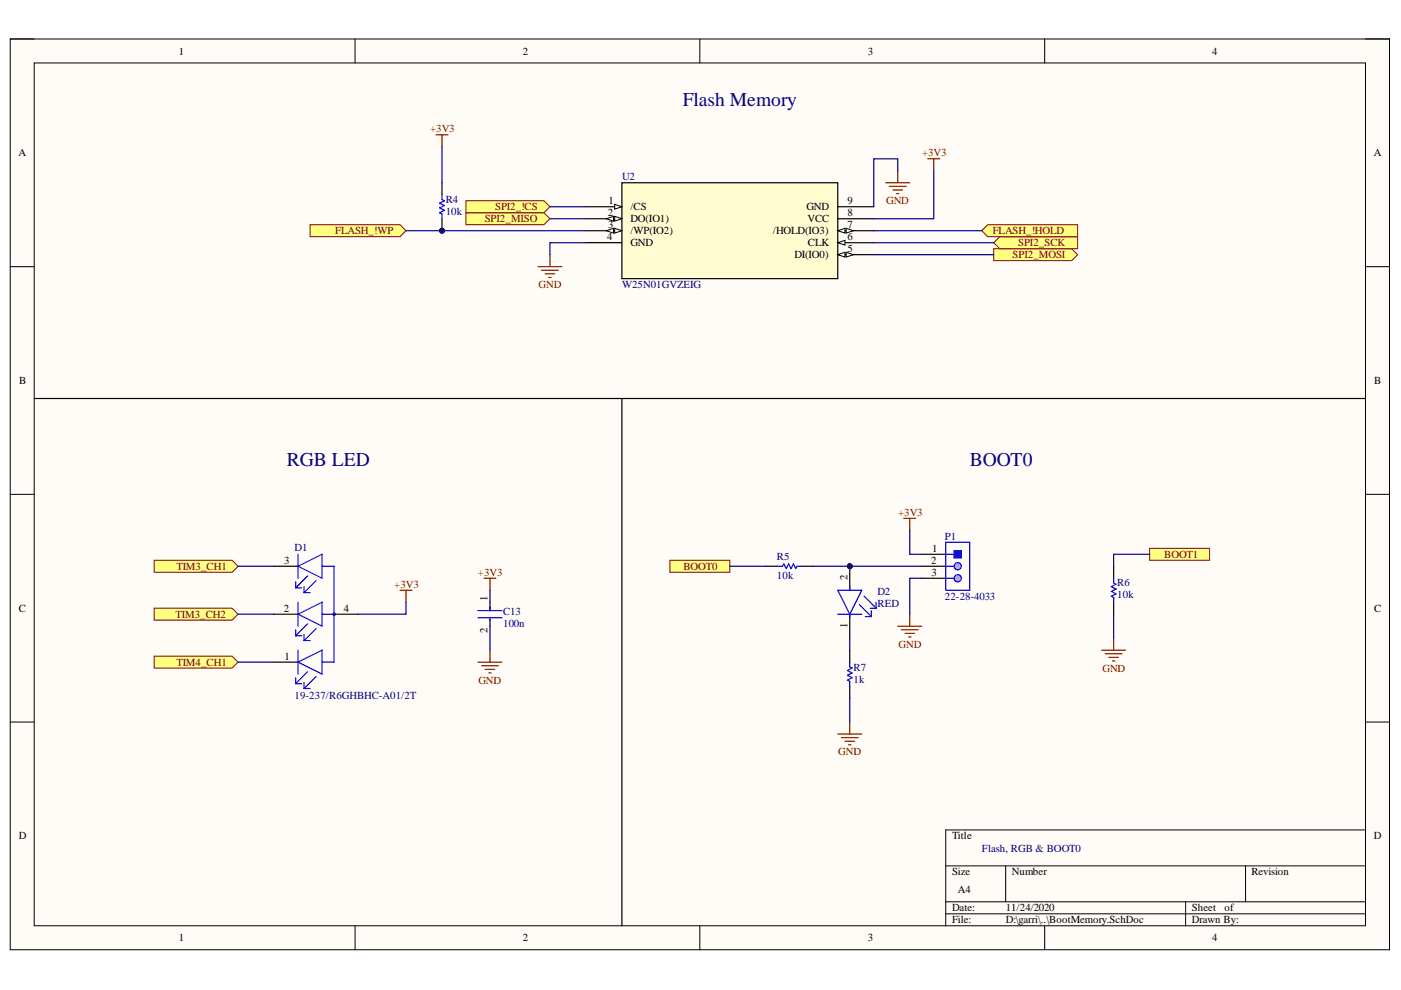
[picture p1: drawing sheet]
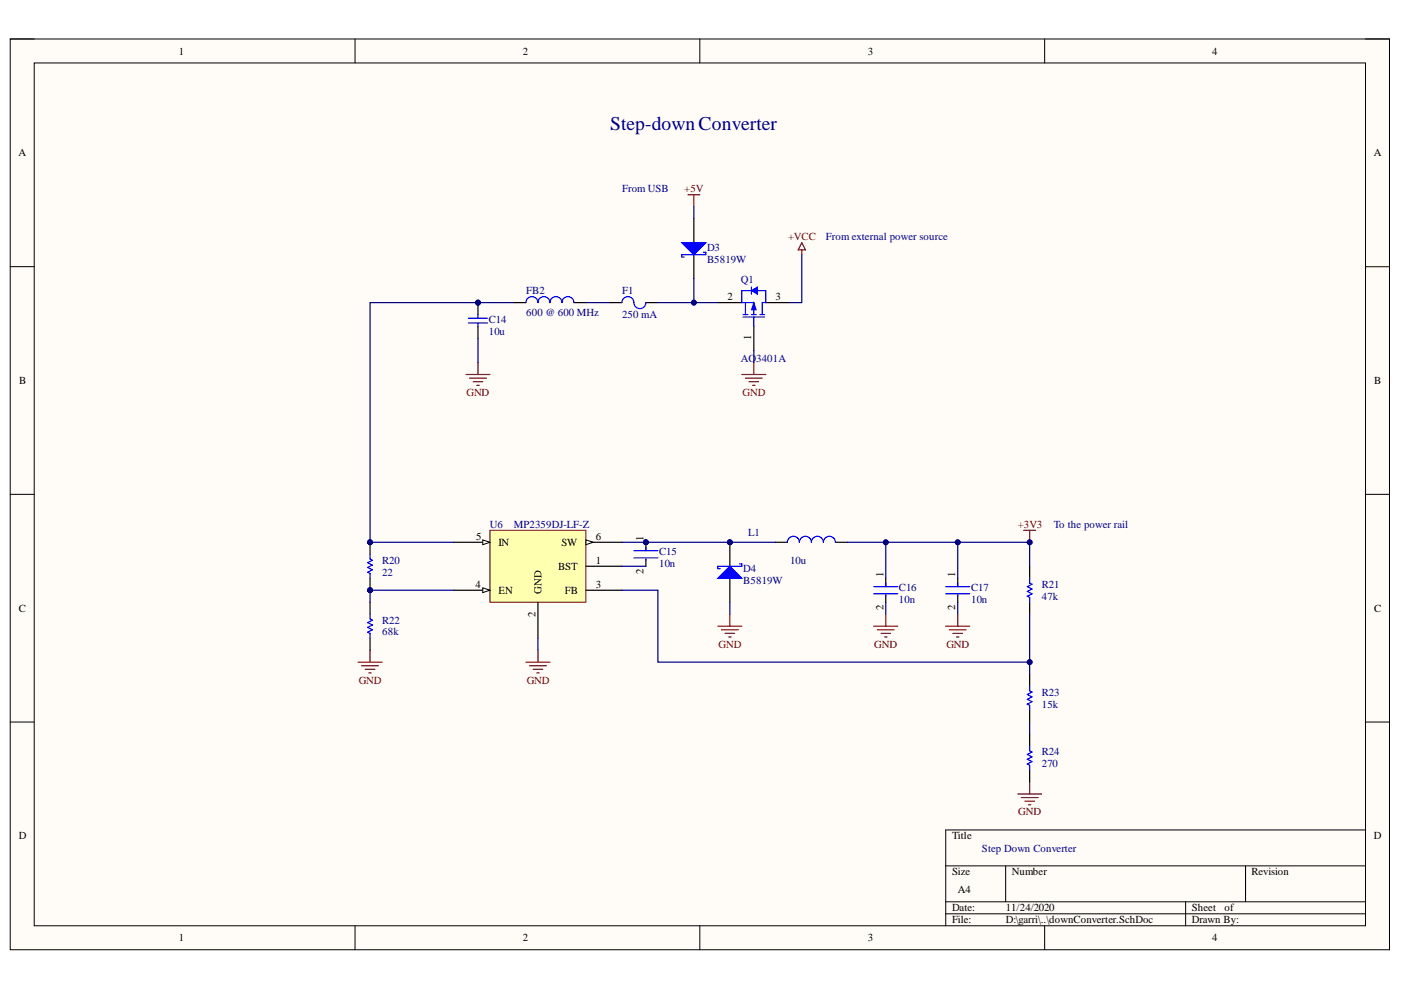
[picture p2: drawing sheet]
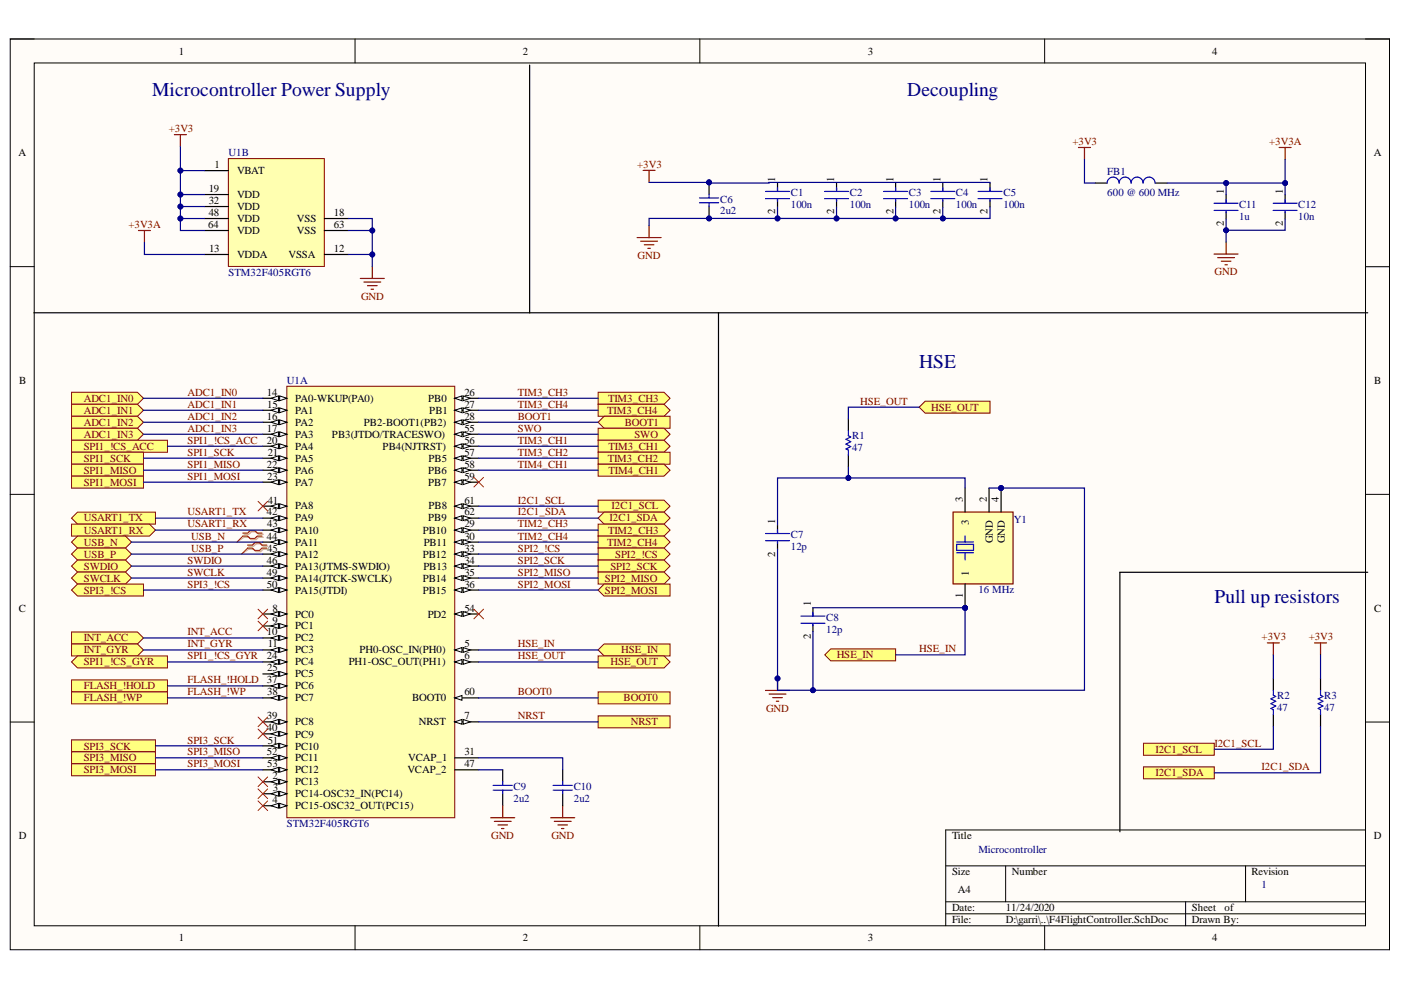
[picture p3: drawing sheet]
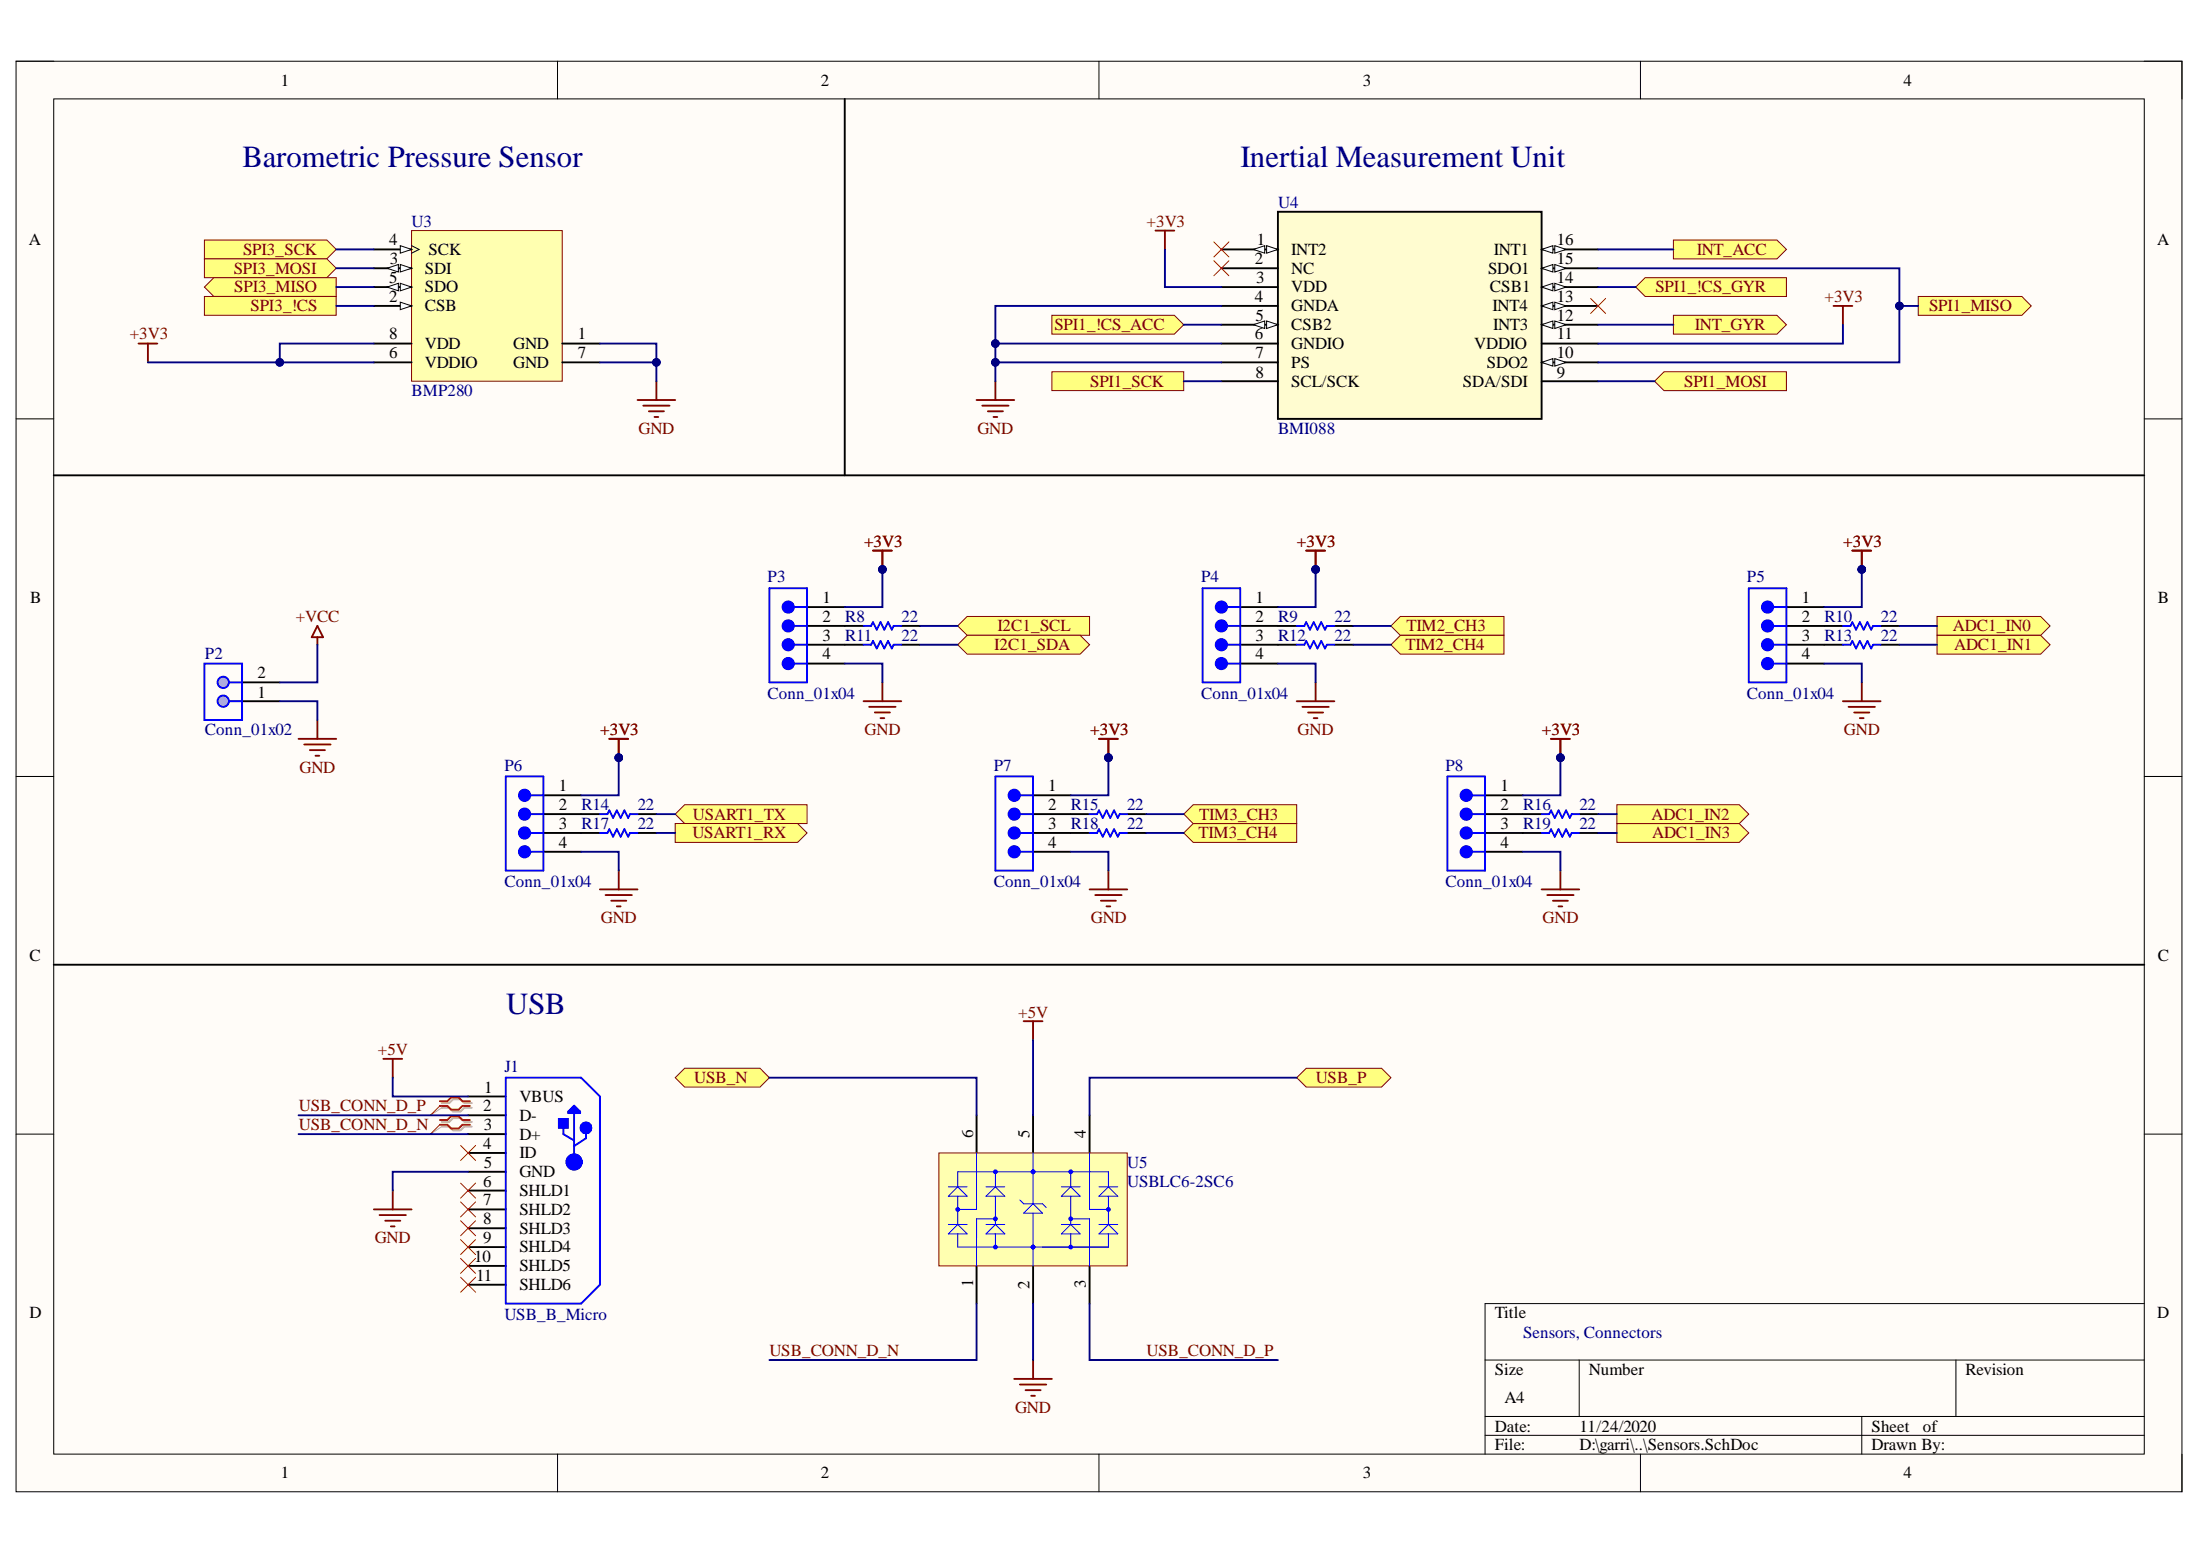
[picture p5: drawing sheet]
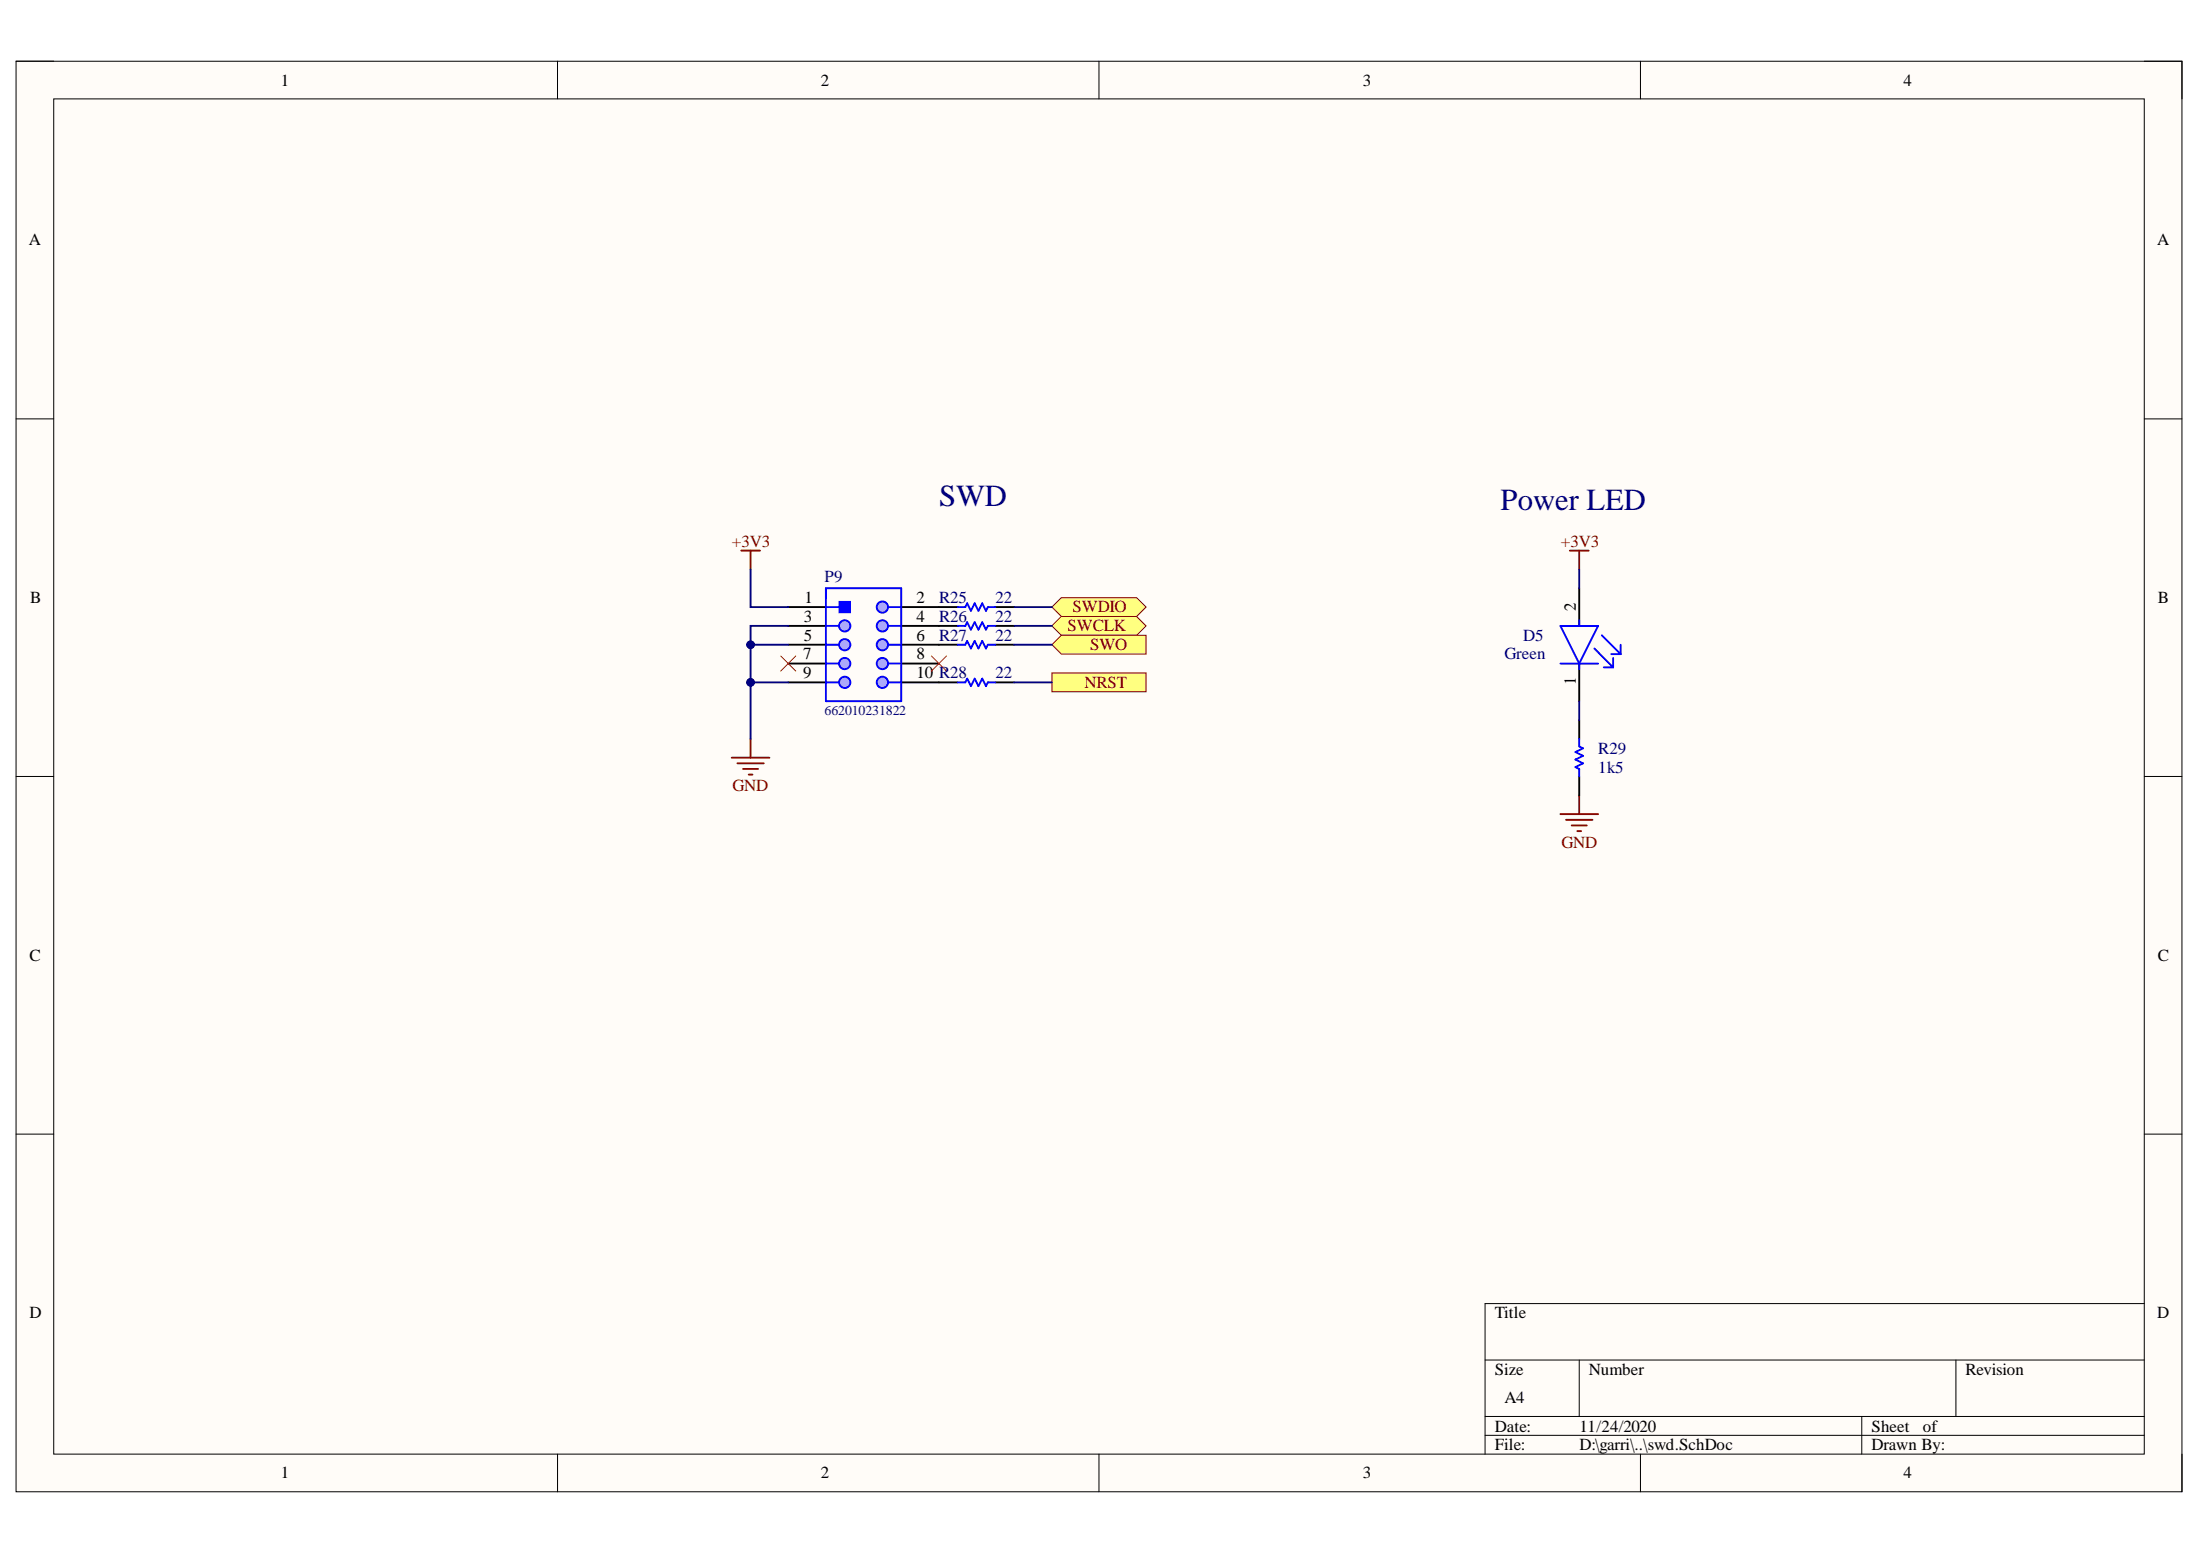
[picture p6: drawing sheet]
# Altium project F4_Flight_Controller.PrjPcb
6 sheets, 73 parts. Net scope: flat (ports and power ports of the same name join across sheets).
Board file: PCB1.PcbDoc
Sheets:
  Index.SchDoc
    Boot and Flash = BootMemory.SchDoc
    Sensors = Sensors.SchDoc
    Flight Controller = F4FlightController.SchDoc
    Step Down Converter = downConverter.SchDoc
    SWD = swd.SchDoc

## Sheet Index.SchDoc
size A4

### Sub-sheets
Boot and Flash = BootMemory.SchDoc: no entries
Flight Controller = F4FlightController.SchDoc: no entries
Sensors = Sensors.SchDoc: no entries
Step Down Converter = downConverter.SchDoc: no entries
SWD = swd.SchDoc: no entries

## Sheet BootMemory.SchDoc
size A4

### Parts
C13  100n  [Capacitor 0402]
D1  19-237/R6GHBHC-A01/2T  [19337R6GHBHCA012T]
D2  RED  [FP-LTST-C190GKT-MFG]
P1  22-28-4033  [HDRV10W90P254_1X3_1270X483X840P]
R4  10k  [Resistor 0402]
R5  10k  [Resistor 0402]
R6  10k  [Resistor 0402]
R7  1k  [Resistor 0402]
U2  W25N01GVZEIG  [SON127P800X600X80-9N-D]

### Ports
BOOT0, BOOT1, FLASH_!HOLD (in), FLASH_!WP (in), SPI2_!CS (in), SPI2_MISO (in), SPI2_MOSI (out), SPI2_SCK (in), TIM3_CH1 (in), TIM3_CH2 (in), TIM4_CH1 (in)

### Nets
+3V3: C13.1 D1.4(COMMON_ANODE) P1.1 R4.2 U2.8(VCC)
GND: C13.2 P1.3 R6.2 R7.2 U2.4(GND) U2.9(GND)
BOOT0: R5.2 ; port BOOT0
BOOT1: R6.1 ; port BOOT1
FLASH_!HOLD: U2.7(/HOLD(IO3)) ; port FLASH_!HOLD
FLASH_!WP: R4.1 U2.3(/WP(IO2)) ; port FLASH_!WP
SPI2_!CS: U2.1(/CS) ; port SPI2_!CS
SPI2_MISO: U2.2(DO(IO1)) ; port SPI2_MISO
SPI2_MOSI: U2.5(DI(IO0)) ; port SPI2_MOSI
SPI2_SCK: U2.6(CLK) ; port SPI2_SCK
TIM3_CH1: D1.3(BLUE_C) ; port TIM3_CH1
TIM3_CH2: D1.2(GREEN_C) ; port TIM3_CH2
TIM4_CH1: D1.1(RED_C) ; port TIM4_CH1
NetD2_1: D2.1(C) R7.1
NetD2_2: D2.2(A) P1.2 R5.1

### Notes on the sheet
- Flash Memory
- RGB LED
- BOOT0
- Flash, RGB & BOOT0

## Sheet Sensors.SchDoc
size A4

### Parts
J1  USB_B_Micro  [MOLX-105133-0001_V]
P2  Conn_01x02  [HDRV10W90P254_1X2_1270X483X840P]
P3  Conn_01x04  [HDRV10W90P254_1X4_1270X483X840P]
P4  Conn_01x04  [HDRV10W90P254_1X4_1270X483X840P]
P5  Conn_01x04  [HDRV10W90P254_1X4_1270X483X840P]
P6  Conn_01x04  [HDRV10W90P254_1X4_1270X483X840P]
P7  Conn_01x04  [HDRV10W90P254_1X4_1270X483X840P]
P8  Conn_01x04  [HDRV10W90P254_1X4_1270X483X840P]
R8  22  [Resistor 0402]
R9  22  [Resistor 0402]
R10  22  [Resistor 0402]
R11  22  [Resistor 0402]
R12  22  [Resistor 0402]
R13  22  [Resistor 0402]
R14  22  [Resistor 0402]
R15  22  [Resistor 0402]
R16  22  [Resistor 0402]
R17  22  [Resistor 0402]
R18  22  [Resistor 0402]
R19  22  [Resistor 0402]
U3  BMP280  [8-PIN-METAL-LID-LGA]
U4  BMI088  [BMI088]
U5  USBLC6-2SC6  [SOT95P280X145-6N]

### Ports
ADC1_IN0 (out), ADC1_IN1 (out), ADC1_IN2 (out), ADC1_IN3 (out), I2C1_SCL (in), I2C1_SDA (bidir), INT_ACC (out), INT_GYR (out), SPI1_!CS_ACC (in), SPI1_!CS_GYR (in), SPI1_MISO (out), SPI1_MOSI (in), SPI1_SCK, SPI3_!CS, SPI3_MISO (out), SPI3_MOSI (in), SPI3_SCK (in), TIM2_CH3 (in), TIM2_CH4 (in), TIM3_CH3 (in), TIM3_CH4 (in), USART1_RX (out), USART1_TX (in), USB_N (bidir), USB_P (bidir)

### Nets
+3V3: P3.1 P4.1 P5.1 P6.1 P7.1 P8.1 U3.6(VDDIO) U3.8(VDD) U4.3(VDD) U4.11(VDDIO)
+5V: J1.1(VBUS) U5.5(VBUS)
+VCC: P2.2
GND: J1.5(GND) P2.1 P3.4 P4.4 P5.4 P6.4 P7.4 P8.4 U3.1(GND) U3.7(GND) U4.4(GNDA) U4.6(GNDIO) U4.7(PS) U5.2(GND)
ADC1_IN0: R10.1 ; port ADC1_IN0
ADC1_IN1: R13.1 ; port ADC1_IN1
ADC1_IN2: R16.1 ; port ADC1_IN2
ADC1_IN3: R19.1 ; port ADC1_IN3
I2C1_SCL: R8.1 ; port I2C1_SCL
I2C1_SDA: R11.1 ; port I2C1_SDA
INT_ACC: U4.16(INT1) ; port INT_ACC
INT_GYR: U4.12(INT3) ; port INT_GYR
SPI1_!CS_ACC: U4.5(CSB2) ; port SPI1_!CS_ACC
SPI1_!CS_GYR: U4.14(CSB1) ; port SPI1_!CS_GYR
SPI1_MISO: U4.10(SDO2) U4.15(SDO1) ; port SPI1_MISO
SPI1_MOSI: U4.9(SDA/SDI) ; port SPI1_MOSI
SPI1_SCK: U4.8(SCL/SCK) ; port SPI1_SCK
SPI3_!CS: U3.2(CSB) ; port SPI3_!CS
SPI3_MISO: U3.5(SDO) ; port SPI3_MISO
SPI3_MOSI: U3.3(SDI) ; port SPI3_MOSI
SPI3_SCK: U3.4(SCK) ; port SPI3_SCK
TIM2_CH3: R9.1 ; port TIM2_CH3
TIM2_CH4: R12.1 ; port TIM2_CH4
TIM3_CH3: R15.1 ; port TIM3_CH3
TIM3_CH4: R18.1 ; port TIM3_CH4
USART1_RX: R17.1 ; port USART1_RX
USART1_TX: R14.1 ; port USART1_TX
USB_CONN_D_N: J1.3(D+) U5.1(I/O_1)
USB_CONN_D_P: J1.2(D-) U5.3(I/O_2)
USB_N: U5.6(I/O_4) ; port USB_N
USB_P: U5.4(I/O_3) ; port USB_P
NetP3_2: P3.2 R8.2
NetP3_3: P3.3 R11.2
NetP4_2: P4.2 R9.2
NetP4_3: P4.3 R12.2
NetP5_2: P5.2 R10.2
NetP5_3: P5.3 R13.2
NetP6_2: P6.2 R14.2
NetP6_3: P6.3 R17.2
NetP7_2: P7.2 R15.2
NetP7_3: P7.3 R18.2
NetP8_2: P8.2 R16.2
NetP8_3: P8.3 R19.2

Not connected (* = marked no-connect by the designer): J1 4(ID)* 6(SHLD1)* 7(SHLD2)* 8(SHLD3)* 9(SHLD4)* 10(SHLD5)* 11(SHLD6)*; U4 1(INT2)* 2(NC)* 13(INT4)*

### Layout directives
differential pair: USB_CONN_D_N, USB_CONN_D_P

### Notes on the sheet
- Barometric Pressure Sensor
- Inertial Measurement Unit
- USB
- Sensors, Connectors

## Sheet F4FlightController.SchDoc
size A4

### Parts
C1  100n  [Capacitor 0402]
C2  100n  [Capacitor 0402]
C3  100n  [Capacitor 0402]
C4  100n  [Capacitor 0402]
C5  100n  [Capacitor 0402]
C6  2u2  [CAPACITOR 0603]
C7  12p  [Capacitor 0402]
C8  12p  [Capacitor 0402]
C9  2u2  [CAPACITOR 0603]
C10  2u2  [CAPACITOR 0603]
C11  1u  [Capacitor 0402]
C12  10n  [Capacitor 0402]
FB1  600 @ 600 MHz  [Inductor 0805]
R1  47  [Resistor 0402]
R2  47  [Resistor 0402]
R3  47  [Resistor 0402]
U1  STM32F405RGT6  [STM-LQFP64_M]  (parts A,B of 2)
Y1  16 MHz  [XTAL_TSX-3225_16.0000MF18X-AC3]

### Ports
ADC1_IN0 (in), ADC1_IN1 (in), ADC1_IN2 (in), ADC1_IN3 (in), BOOT0, BOOT1 (in), FLASH_!HOLD, FLASH_!WP, HSE_IN (in), HSE_IN (out), HSE_OUT (in), HSE_OUT (out), I2C1_SCL, I2C1_SCL (out), I2C1_SDA, I2C1_SDA (bidir), INT_ACC (in), INT_GYR (in), NRST, SPI1_!CS_ACC, SPI1_!CS_GYR (out), SPI1_MISO, SPI1_MOSI, SPI1_SCK, SPI2_!CS (out), SPI2_MISO (out), SPI2_MOSI (in), SPI2_SCK (out), SPI3_!CS (out), SPI3_MISO, SPI3_MOSI, SPI3_SCK, SWCLK (bidir), SWDIO (bidir), SWO (out), TIM2_CH3 (out), TIM2_CH4 (out), TIM3_CH1 (out), TIM3_CH2, TIM3_CH3 (out), TIM3_CH4 (out), TIM4_CH1 (out), USART1_RX (in), USART1_TX (out), USB_N (bidir), USB_P (bidir)

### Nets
+3V3: C1.1 C2.1 C3.1 C4.1 C5.1 C6.2 FB1.1 R2.2 R3.2 U1.1(VBAT) U1.19(VDD) U1.32(VDD) U1.48(VDD) U1.64(VDD)
+3V3A: C11.1 C12.1 FB1.2 U1.13(VDDA)
GND: C1.2 C2.2 C3.2 C4.2 C5.2 C6.1 C7.2 C8.2 C9.1 C10.1 C11.2 C12.2 U1.12(VSSA) U1.18(VSS) U1.63(VSS) Y1.2(GND) Y1.4(GND)
ADC1_IN0: U1.14(PA0-WKUP(PA0)) ; port ADC1_IN0
ADC1_IN1: U1.15(PA1) ; port ADC1_IN1
ADC1_IN2: U1.16(PA2) ; port ADC1_IN2
ADC1_IN3: U1.17(PA3) ; port ADC1_IN3
BOOT0: U1.60(BOOT0) ; port BOOT0
BOOT1: U1.28(PB2-BOOT1(PB2)) ; port BOOT1
FLASH_!HOLD: U1.37(PC6) ; port FLASH_!HOLD
FLASH_!WP: U1.38(PC7) ; port FLASH_!WP
HSE_IN: C8.1 U1.5(PH0-OSC_IN(PH0)) Y1.1 ; port HSE_IN
HSE_OUT: R1.2 U1.6(PH1-OSC_OUT(PH1)) ; port HSE_OUT
I2C1_SCL: R2.1 U1.61(PB8) ; port I2C1_SCL
I2C1_SDA: R3.1 U1.62(PB9) ; port I2C1_SDA
INT_ACC: U1.10(PC2) ; port INT_ACC
INT_GYR: U1.11(PC3) ; port INT_GYR
NRST: U1.7(NRST) ; port NRST
SPI1_!CS_ACC: U1.20(PA4) ; port SPI1_!CS_ACC
SPI1_!CS_GYR: U1.24(PC4) ; port SPI1_!CS_GYR
SPI1_MISO: U1.22(PA6) ; port SPI1_MISO
SPI1_MOSI: U1.23(PA7) ; port SPI1_MOSI
SPI1_SCK: U1.21(PA5) ; port SPI1_SCK
SPI2_!CS: U1.33(PB12) ; port SPI2_!CS
SPI2_MISO: U1.35(PB14) ; port SPI2_MISO
SPI2_MOSI: U1.36(PB15) ; port SPI2_MOSI
SPI2_SCK: U1.34(PB13) ; port SPI2_SCK
SPI3_!CS: U1.50(PA15(JTDI)) ; port SPI3_!CS
SPI3_MISO: U1.52(PC11) ; port SPI3_MISO
SPI3_MOSI: U1.53(PC12) ; port SPI3_MOSI
SPI3_SCK: U1.51(PC10) ; port SPI3_SCK
SWCLK: U1.49(PA14(JTCK-SWCLK)) ; port SWCLK
SWDIO: U1.46(PA13(JTMS-SWDIO)) ; port SWDIO
SWO: U1.55(PB3(JTDO/TRACESWO)) ; port SWO
TIM2_CH3: U1.29(PB10) ; port TIM2_CH3
TIM2_CH4: U1.30(PB11) ; port TIM2_CH4
TIM3_CH1: U1.56(PB4(NJTRST)) ; port TIM3_CH1
TIM3_CH2: U1.57(PB5) ; port TIM3_CH2
TIM3_CH3: U1.26(PB0) ; port TIM3_CH3
TIM3_CH4: U1.27(PB1) ; port TIM3_CH4
TIM4_CH1: U1.58(PB6) ; port TIM4_CH1
USART1_RX: U1.43(PA10) ; port USART1_RX
USART1_TX: U1.42(PA9) ; port USART1_TX
USB_N: U1.44(PA11) ; port USB_N
USB_P: U1.45(PA12) ; port USB_P
NetC7_1: C7.1 R1.1 Y1.3
NetC9_2: C9.2 U1.47(VCAP_2)
NetC10_2: C10.2 U1.31(VCAP_1)

Not connected (* = marked no-connect by the designer): U1 2(PC13)* 3(PC14-OSC32_IN(PC14))* 4(PC15-OSC32_OUT(PC15))* 8(PC0)* 9(PC1)* 25(PC5) 39(PC8)* 40(PC9)* 41(PA8)* 54(PD2)* 59(PB7)*

### Layout directives
differential pair: USB_N, USB_P

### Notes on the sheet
- Microcontroller Power Supply
- Decoupling
- HSE
- Pull up resistors
- Microcontroller
- 1

## Sheet downConverter.SchDoc
size A4

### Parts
C14  10u  [Capacitor 1206]
C15  10n  [Capacitor 0402]
C16  10n  [Capacitor 0402]
C17  10n  [Capacitor 0402]
D3  B5819W  [SOD3716X135N]
D4  B5819W  [SOD3716X135N]
F1  250 mA  [Fuse 1206]
FB2  600 @ 600 MHz  [Inductor 0805]
L1  10u  [LQH32DN100K23L]
Q1  AO3401A  [SOT95P245X110-3N]
R20  22  [RESISTOR 0603]
R21  47k  [RESISTOR 0603]
R22  68k  [RESISTOR 0603]
R23  15k  [RESISTOR 0603]
R24  270  [RESISTOR 0603]
U6  MP2359DJ-LF-Z  [SOT95P280X100-6N]

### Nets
+3V3: C16.1 C17.1 L1.2 R21.2
+5V: D3.1(A)
+VCC: Q1.3(DRAIN)
GND: C14.1 C16.2 C17.2 D4.1(A) Q1.1(GATE) R22.1 R24.1 U6.2(GND)
NetC14_2: C14.2 FB2.1 R20.2 U6.5(IN)
NetC15_1: C15.1 D4.2(K) L1.1 U6.6(SW)
NetC15_2: C15.2 U6.1(BST)
NetD3_2: D3.2(K) F1.2 Q1.2(SOURCE)
NetF1_1: F1.1 FB2.2
NetR20_1: R20.1 R22.2 U6.4(EN)
NetR21_1: R21.1 R23.2 U6.3(FB)
NetR23_1: R23.1 R24.2

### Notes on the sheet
- Step-down Converter
- From USB
- From external power source
- To the power rail
- Step Down Converter

## Sheet swd.SchDoc
size A4

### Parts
D5  Green  [Led 0603]
P9  662010231822  [HDRV10W90P254_2X5_1270X483X840P]
R25  22  [Resistor 0402]
R26  22  [Resistor 0402]
R27  22  [Resistor 0402]
R28  22  [Resistor 0402]
R29  1k5  [RESISTOR 0603]

### Ports
NRST, SWCLK (bidir), SWDIO (bidir), SWO (in)

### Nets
+3V3: D5.2(A) P9.1
GND: P9.3 P9.5 P9.9 R29.1
NRST: R28.1 ; port NRST
SWCLK: R26.1 ; port SWCLK
SWDIO: R25.1 ; port SWDIO
SWO: R27.1 ; port SWO
NetD5_1: D5.1(C) R29.2
NetP9_2: P9.2 R25.2
NetP9_4: P9.4 R26.2
NetP9_6: P9.6 R27.2
NetP9_10: P9.10 R28.2

Not connected (* = marked no-connect by the designer): P9 7* 8*

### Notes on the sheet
- SWD
- Power LED

## Nets that join several sheets
+3V3: BootMemory (5 pins), Sensors (10 pins), F4FlightController (14 pins), downConverter (C16.1 C17.1 L1.2 R21.2), swd (D5.2 P9.1)
+5V: Sensors (J1.1 U5.5), downConverter (D3.1)
+VCC: Sensors (P2.2), downConverter (Q1.3)
GND: BootMemory (6 pins), Sensors (14 pins), F4FlightController (17 pins), downConverter (8 pins), swd (P9.3 P9.5 P9.9 R29.1)
ADC1_IN0: Sensors (R10.1), F4FlightController (U1.14)
ADC1_IN1: Sensors (R13.1), F4FlightController (U1.15)
ADC1_IN2: Sensors (R16.1), F4FlightController (U1.16)
ADC1_IN3: Sensors (R19.1), F4FlightController (U1.17)
BOOT0: BootMemory (R5.2), F4FlightController (U1.60)
BOOT1: BootMemory (R6.1), F4FlightController (U1.28)
FLASH_!HOLD: BootMemory (U2.7), F4FlightController (U1.37)
FLASH_!WP: BootMemory (R4.1 U2.3), F4FlightController (U1.38)
I2C1_SCL: Sensors (R8.1), F4FlightController (R2.1 U1.61)
I2C1_SDA: Sensors (R11.1), F4FlightController (R3.1 U1.62)
INT_ACC: Sensors (U4.16), F4FlightController (U1.10)
INT_GYR: Sensors (U4.12), F4FlightController (U1.11)
NRST: F4FlightController (U1.7), swd (R28.1)
SPI1_!CS_ACC: Sensors (U4.5), F4FlightController (U1.20)
SPI1_!CS_GYR: Sensors (U4.14), F4FlightController (U1.24)
SPI1_MISO: Sensors (U4.10 U4.15), F4FlightController (U1.22)
SPI1_MOSI: Sensors (U4.9), F4FlightController (U1.23)
SPI1_SCK: Sensors (U4.8), F4FlightController (U1.21)
SPI2_!CS: BootMemory (U2.1), F4FlightController (U1.33)
SPI2_MISO: BootMemory (U2.2), F4FlightController (U1.35)
SPI2_MOSI: BootMemory (U2.5), F4FlightController (U1.36)
SPI2_SCK: BootMemory (U2.6), F4FlightController (U1.34)
SPI3_!CS: Sensors (U3.2), F4FlightController (U1.50)
SPI3_MISO: Sensors (U3.5), F4FlightController (U1.52)
SPI3_MOSI: Sensors (U3.3), F4FlightController (U1.53)
SPI3_SCK: Sensors (U3.4), F4FlightController (U1.51)
SWCLK: F4FlightController (U1.49), swd (R26.1)
SWDIO: F4FlightController (U1.46), swd (R25.1)
SWO: F4FlightController (U1.55), swd (R27.1)
TIM2_CH3: Sensors (R9.1), F4FlightController (U1.29)
TIM2_CH4: Sensors (R12.1), F4FlightController (U1.30)
TIM3_CH1: BootMemory (D1.3), F4FlightController (U1.56)
TIM3_CH2: BootMemory (D1.2), F4FlightController (U1.57)
TIM3_CH3: Sensors (R15.1), F4FlightController (U1.26)
TIM3_CH4: Sensors (R18.1), F4FlightController (U1.27)
TIM4_CH1: BootMemory (D1.1), F4FlightController (U1.58)
USART1_RX: Sensors (R17.1), F4FlightController (U1.43)
USART1_TX: Sensors (R14.1), F4FlightController (U1.42)
USB_N: Sensors (U5.6), F4FlightController (U1.44)
USB_P: Sensors (U5.4), F4FlightController (U1.45)
